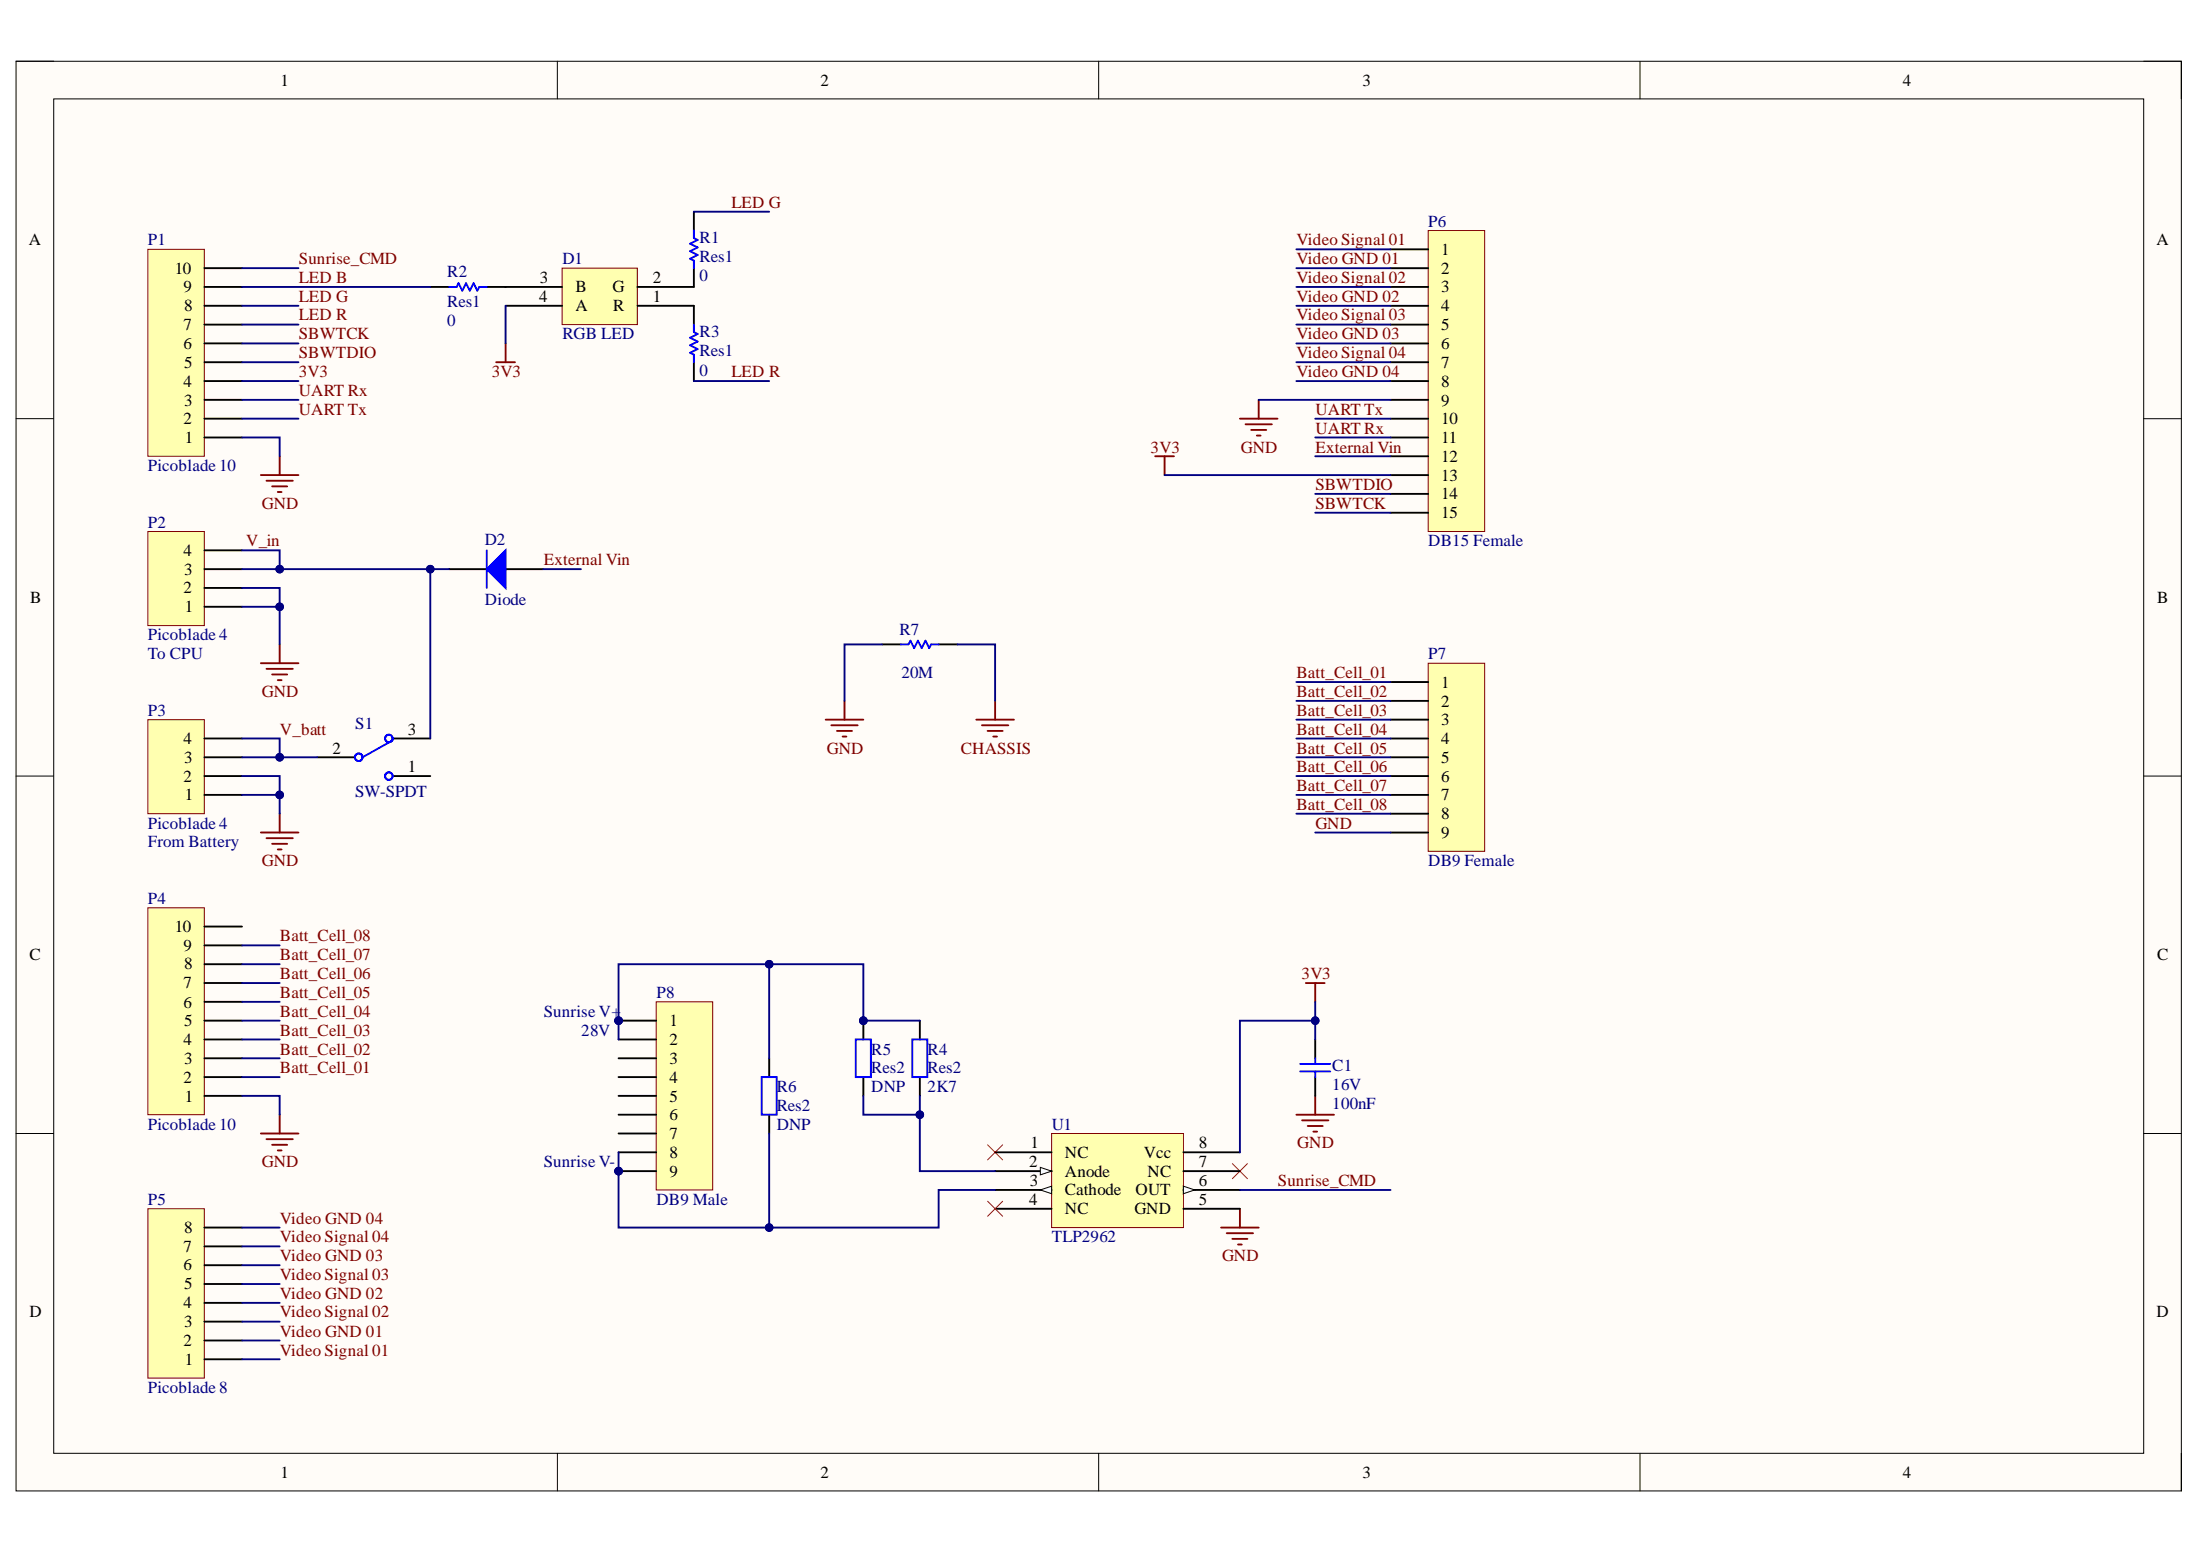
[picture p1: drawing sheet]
# Altium project IRIS2_PCB_FrontPlate.PrjPcb
1 sheet, 20 parts. Net scope: global (net labels, ports and power ports of the same name join across sheets).
Board file: IRIS2_PCB_FrontPlate.PcbDoc

## Sheet IRIS2_PCB_FrontPlate.SchDoc
size A4; SheetNumber: 1; SheetTotal: 1

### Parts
C1  16V  value 100nF  [0402]
D1  RGB LED  [PCBComponent_1]
D2  Diode  [SMC]
P1  Picoblade 10  [53047-1010]
P2  Picoblade 4  [53047-0410]
P3  Picoblade 4  [53047-0410]
P4  Picoblade 10  [53047-1010]
P5  Picoblade 8  [53047-0810]
P6  DB15 Female  [DB15 Female 191-015-213]
P7  DB9 Female  [DB9 Female 191-009-213]
P8  DB9 Male  [DB9 Male 621-009-668-032]
R1  Res1  value 0  [J1-0603]
R2  Res1  value 0  [J1-0603]
R3  Res1  value 0  [J1-0603]
R4  Res2  value 2K7  [C1210_M]
R5  Res2  value DNP  [C1210_M]
R6  Res2  value DNP  [C1210_M]
R7  value 20M  [6-0805_N]  (hidden comment: Res1)
S1  SW-SPDT  [CS12ANW03]
U1  TLP2962  [SOIC127P600X135-8N]

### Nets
3V3: C1.1 D1.4(A) P1.4 P6.13 U1.8(Vcc)
CHASSIS: R7.2
GND: C1.2 P1.1 P2.1 P2.2 P3.1 P3.2 P4.1 P6.9 P7.9 R7.1 U1.5(GND)
Batt_Cell_01: P4.2 P7.1
Batt_Cell_02: P4.3 P7.2
Batt_Cell_03: P4.4 P7.3
Batt_Cell_04: P4.5 P7.4
Batt_Cell_05: P4.6 P7.5
Batt_Cell_06: P4.7 P7.6
Batt_Cell_07: P4.8 P7.7
Batt_Cell_08: P4.9 P7.8
External Vin: D2.1(A) P6.12
LED B: P1.9 R2.2
LED G: P1.8 R1.1
LED R: P1.7 R3.1
SBWTCK: P1.6 P6.15
SBWTDIO: P1.5 P6.14
Sunrise_CMD: P1.10 U1.6(OUT)
UART Rx: P1.3 P6.11
UART Tx: P1.2 P6.10
V_batt: P3.3 P3.4 S1.2
V_in: D2.2(K) P2.3 P2.4 S1.3
Video GND 01: P5.2 P6.2
Video GND 02: P5.4 P6.4
Video GND 03: P5.6 P6.6
Video GND 04: P5.8 P6.8
Video Signal 01: P5.1 P6.1
Video Signal 02: P5.3 P6.3
Video Signal 03: P5.5 P6.5
Video Signal 04: P5.7 P6.7
NetD1_1: D1.1(R) R3.2
NetD1_2: D1.2(G) R1.2
NetD1_3: D1.3(B) R2.1
NetP8_1: P8.1 P8.2 R4.1 R5.1 R6.1
NetP8_8: P8.8 P8.9 R6.2 U1.3(Cathode)
NetR4_2: R4.2 R5.2 U1.2(Anode)

Not connected (* = marked no-connect by the designer): P4 10; P8 3 4 5 6 7; S1 1; U1 1(NC)* 4(NC)* 7(NC)*

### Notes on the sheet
- (near P2) To CPU
- (near P3) From Battery
- (near P8) Sunrise V+
- (near P8) 28V
- (near P8) Sunrise V-
